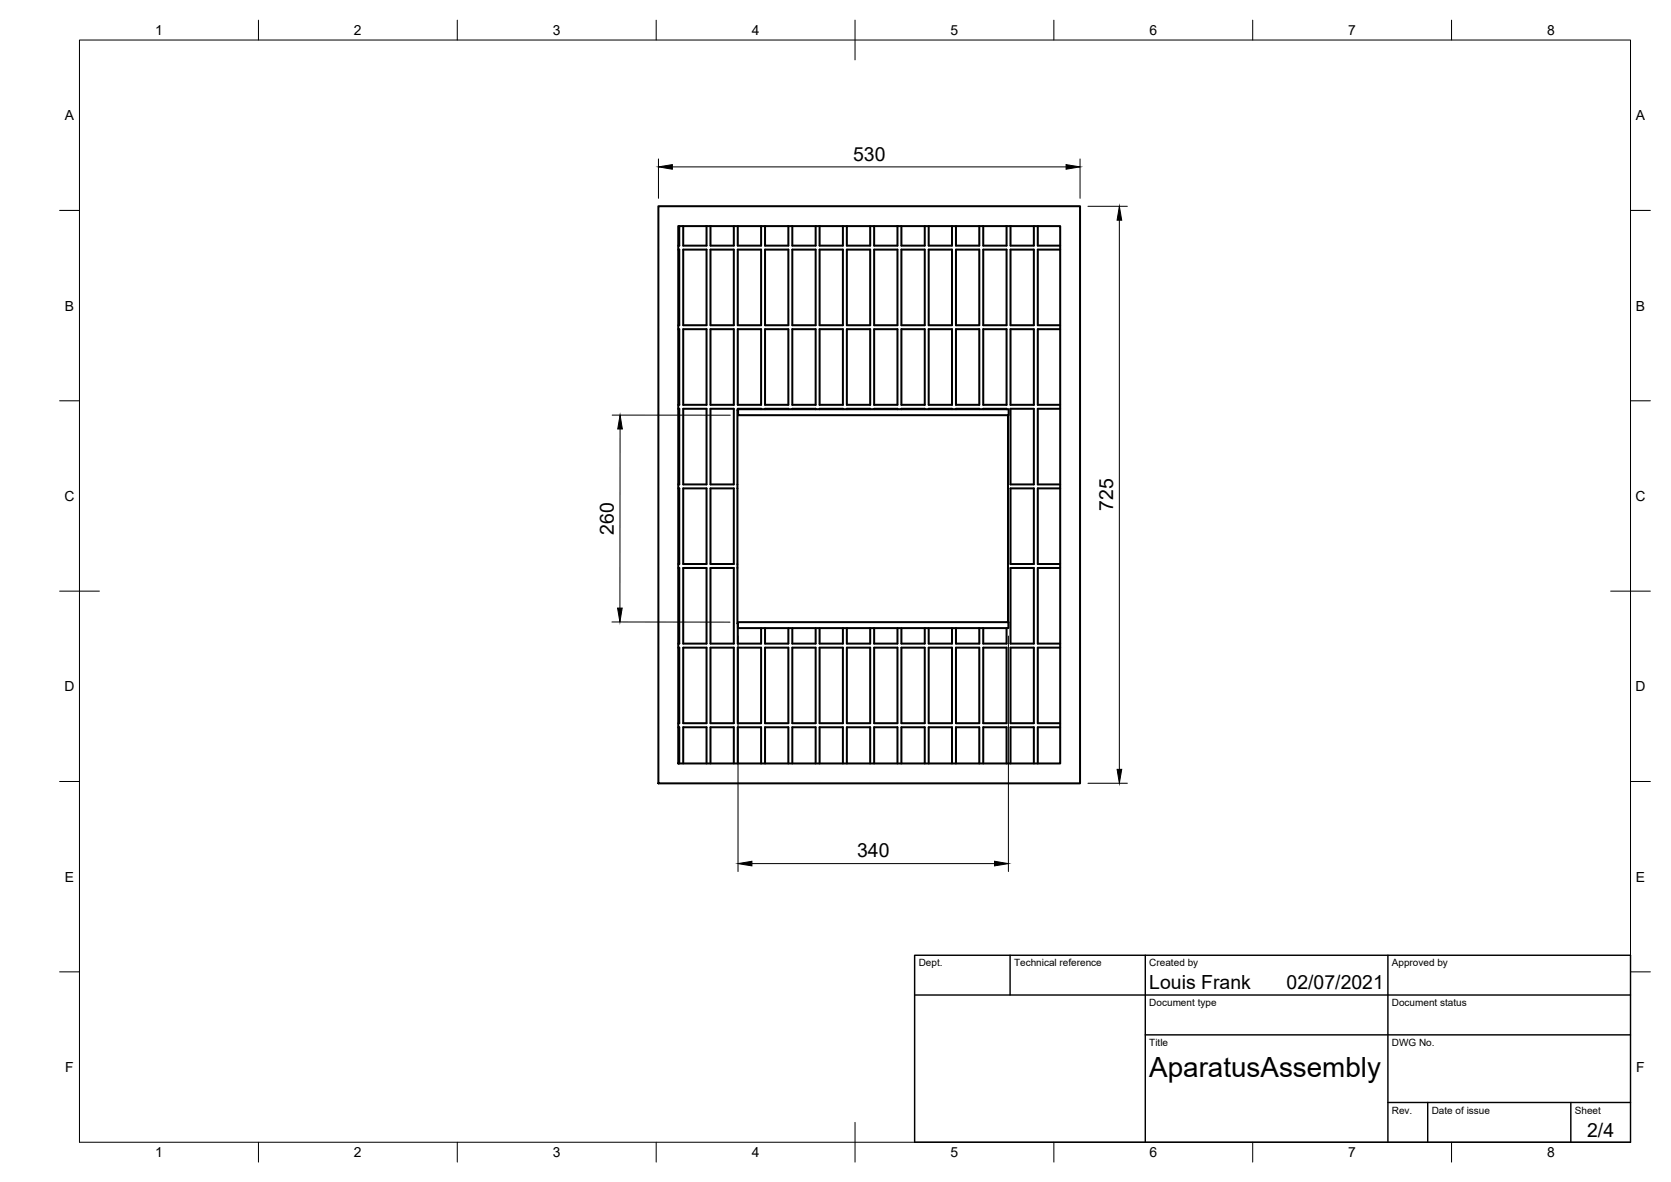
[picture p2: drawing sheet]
<svg xmlns="http://www.w3.org/2000/svg" width="420mm" height="297mm" viewBox="0 0 420 297" stroke-linecap="round" stroke-linejoin="round" font-family="sans-serif">
<!-- layer: Visible -->
<g fill="none" stroke="#000" stroke-width=".51">
<path d="M165.5 51.8h106.1v145.1h-106.1zM170.5 56.8h96.1v135.1h-96.1zM170.8 56.8v4.9h-.3M171.8 56.8v4.9h5.9v-4.9M178.6 56.8v4.9h5.9v-4.9M185.5 56.8v4.9h5.9v-4.9M192.4 56.8v4.9h5.8v-4.9M199.2 56.8v4.9h5.9v-4.9M206.1 56.8v4.9h5.8v-4.9M212.9 56.8v4.9h5.9v-4.9M219.8 56.8v4.9h5.9v-4.9M226.7 56.8v4.9h5.8v-4.9"/>
<path d="M233.5 56.8v4.9h5.9v-4.9M240.4 56.8v4.9h5.8v-4.9M247.2 56.8v4.9h5.9v-4.9M254.1 56.8v4.9h5.8v-4.9M260.9 56.8v4.9h5.7M170.5 62.7h.3v19h-.3M171.8 62.7h5.9v19h-5.9zM178.6 62.7h5.9v19h-5.9zM185.5 62.7h5.9v19h-5.9zM192.4 62.7h5.8v19h-5.8zM199.2 62.7h5.9v19h-5.9zM206.1 62.7h5.8v19h-5.8z"/>
<path d="M212.9 62.7h5.9v19h-5.9zM219.8 62.7h5.9v19h-5.9zM226.7 62.7h5.8v19h-5.8zM233.5 62.7h5.9v19h-5.9zM240.4 62.7h5.8v19h-5.8zM247.2 62.7h5.9v19h-5.9zM254.1 62.7h5.8v19h-5.8zM266.6 62.7h-5.7v19h5.7M170.5 82.7h.3v19h-.3M171.8 82.7h5.9v19h-5.9zM178.6 82.7h5.9v19h-5.9zM185.5 82.7h5.9v19h-5.9z"/>
<path d="M192.4 82.7h5.8v19h-5.8zM199.2 82.7h5.9v19h-5.9zM206.1 82.7h5.8v19h-5.8zM212.9 82.7h5.9v19h-5.9zM219.8 82.7h5.9v19h-5.9zM226.7 82.7h5.8v19h-5.8zM233.5 82.7h5.9v19h-5.9zM240.4 82.7h5.8v19h-5.8zM247.2 82.7h5.9v19h-5.9zM254.1 82.7h5.8v19h-5.8zM266.6 82.7h-5.7v19h5.7M170.5 102.7h.3v19h-.3"/>
<path d="M171.8 102.7h5.9v19h-5.9zM178.6 102.7h5.9v19h-5.9zM185.6 102.8h68v1.5h-68zM191.4 102.8l-5.9-.1-.1 .4 .1 58.6h5.9v-3.9M192.4 102.8h5.8M199.2 102.8h5.9M206.1 102.8h5.8M212.9 102.8h5.9M219.8 102.8h5.9M226.7 102.8h5.8M233.5 102.8h5.9M240.4 102.8h5.8"/>
<path d="M247.2 102.8h5.9M253.4 104.3v52M254.1 102.7h5.8v19h-5.8zM266.6 102.7h-5.7v19h5.7M170.5 122.7h.3v19h-.3M171.8 122.7h5.9v19h-5.9zM178.6 122.7h5.9v19h-5.9zM254.1 122.7h5.8v19h-5.8zM266.6 122.7h-5.7v19h5.7M170.5 142.7h.3v19h-.3M171.8 142.7h5.9v19h-5.9zM178.6 142.7h5.9v19h-5.9z"/>
<path d="M185.5 156.3h68.1v1.5h-68.1zM192.4 157.8v3.9h5.8v-3.9M199.2 157.8v3.9h5.9v-3.9M206.1 157.8v3.9h5.8v-3.9M212.9 157.8v3.9h5.9v-3.9M219.8 157.8v3.9h5.9v-3.9M226.7 157.8v3.9h5.8v-3.9M233.5 157.8v3.9h5.9v-3.9M240.4 157.8v3.9h5.8v-3.9M247.2 157.8v3.9h5.9v-3.9M254.1 142.7h5.8v19h-5.8zM266.6 142.7h-5.7v19h5.7"/>
<path d="M170.5 162.8h.3v18.9h-.3M171.8 162.8h5.9v18.9h-5.9zM178.6 162.8h5.9v18.9h-5.9zM185.5 162.8h5.9v18.9h-5.9zM192.4 162.8h5.8v18.9h-5.8zM199.2 162.8h5.9v18.9h-5.9zM206.1 162.8h5.8v18.9h-5.8zM212.9 162.8h5.9v18.9h-5.9zM219.8 162.8h5.9v18.9h-5.9zM226.7 162.8h5.8v18.9h-5.8zM233.5 162.8h5.9v18.9h-5.9zM240.4 162.8h5.8v18.9h-5.8z"/>
<path d="M247.2 162.8h5.9v18.9h-5.9zM254.1 162.8h5.8v18.9h-5.8zM266.6 162.8h-5.7v18.9h5.7M170.5 182.8h.3v9.1M171.8 191.9v-9.1h5.9v9.1M178.6 191.9v-9.1h5.9v9.1M185.5 191.9v-9.1h5.9v9.1M192.4 191.9v-9.1h5.8v9.1M199.2 191.9v-9.1h5.9v9.1M206.1 191.9v-9.1h5.8v9.1M212.9 191.9v-9.1h5.9v9.1M219.8 191.9v-9.1h5.9v9.1"/>
<path d="M226.7 191.9v-9.1h5.8v9.1M233.5 191.9v-9.1h5.9v9.1M240.4 191.9v-9.1h5.8v9.1M247.2 191.9v-9.1h5.9v9.1M254.1 191.9v-9.1h5.8v9.1M266.6 182.8h-5.7v9.1"/>
</g>
<!-- layer: Border -->
<g fill="none" stroke="#000" stroke-width=".25">
<path d="M20 10.1h390v276.9h-390zM65 5.1v5M115 5.1v5M165 5.1v5M215 5.1v10M265 5.1v5M315 5.1v5M365 5.1v5M15 52.9h5M410 52.9h5M15 100.7h5M410 100.7h5"/>
<path d="M15 148.6h10M405 148.6h10M15 196.4h5M410 196.4h5M15 244.2h5M410 244.2h5M65 287v5M115 287v5M165 287v5M215 282.1v9.9M265 287v5M315 287v5"/>
<path d="M365 287v5"/>
</g>
<!-- layer: TitleBlock -->
<path d="M230 240.1h180v46.9h-180zM230 250h180M254 240.1v9.9M288 240.1v46.9M349 240.1v46.9M288 260.1h122M349 277.1h61M359 277.1v9.9M395 277.1v9.9" fill="none" stroke="#000" stroke-width=".36"/>
<!-- layer: Dimensions -->
<path d="M165.6 39.9v9.9M271.6 39.9v9.9M169.1 41.9h99M273.6 51.8h9.9M281.5 55.3v138M153.9 104.3h29.7M155.9 107.8v45M153.9 156.3h29.7M185.6 159.8v59.2M253.6 159.8v59.2M273.6 196.8h9.9M189.1 217h61" fill="none" stroke="#000" stroke-width=".25"/>
<path d="M165.6 41.9l3.5-.5v1.1zM268.1 41.4l3.5 .5-3.5 .6zM281.5 51.8l.5 3.5h-1.1zM155.9 104.3l.6 3.5h-1.2zM155.3 152.8h1.1l-.5 3.5zM280.9 193.3h1.1l-.5 3.5zM185.6 217l3.5-.6v1.2zM250.1 216.4l3.5 .6-3.5 .6z" fill="#000" stroke="#000" stroke-width=".25"/>
<text font-size="7" x="289" y="270.6">AparatusAssembly</text>
<g font-size="4.9">
<text x="214.5" y="40.4">530</text>
<text x="279.9" y="128.4" transform="rotate(-90 279.9 128.4)">725</text>
<text x="154.3" y="134.4" transform="rotate(-90 154.3 134.4)">260</text>
<text x="215.5" y="215.5">340</text>
<text x="289" y="248.5">Louis Frank</text>
<text x="323.5" y="248.5">02/07/2021</text>
<text x="399.1" y="285.7">2/4</text>
</g>
<g font-size="3.5">
<text x="39" y="8.8">1</text>
<text x="89" y="8.8">2</text>
<text x="139" y="8.8">3</text>
<text x="189" y="8.8">4</text>
<text x="239" y="8.8">5</text>
<text x="289" y="8.8">6</text>
<text x="339" y="8.8">7</text>
<text x="389" y="8.8">8</text>
<text x="16.3" y="30.2">A</text>
<text x="411.3" y="30.2">A</text>
<text x="16.3" y="78">B</text>
<text x="411.3" y="78">B</text>
<text x="16.2" y="125.9">C</text>
<text x="411.2" y="125.9">C</text>
<text x="16.2" y="173.7">D</text>
<text x="411.2" y="173.7">D</text>
<text x="16.3" y="221.6">E</text>
<text x="411.3" y="221.6">E</text>
<text x="16.4" y="269.4">F</text>
<text x="411.4" y="269.4">F</text>
<text x="39" y="290.8">1</text>
<text x="89" y="290.8">2</text>
<text x="139" y="290.8">3</text>
<text x="189" y="290.8">4</text>
<text x="239" y="290.8">5</text>
<text x="289" y="290.8">6</text>
<text x="339" y="290.8">7</text>
<text x="389" y="290.8">8</text>
</g>
<g font-size="2.5">
<text x="231" y="242.9">Dept.</text>
<text x="255" y="242.9">Technical reference</text>
<text x="289" y="242.9">Created by</text>
<text x="350" y="242.9">Approved by</text>
<text x="289" y="252.8">Document type</text>
<text x="350" y="252.8">Document status</text>
<text x="289" y="262.9">Title</text>
<text x="350" y="262.9">DWG No.</text>
<text x="350" y="279.9">Rev.</text>
<text x="360" y="279.9">Date of issue</text>
<text x="396" y="279.9">Sheet</text>
</g>
</svg>
